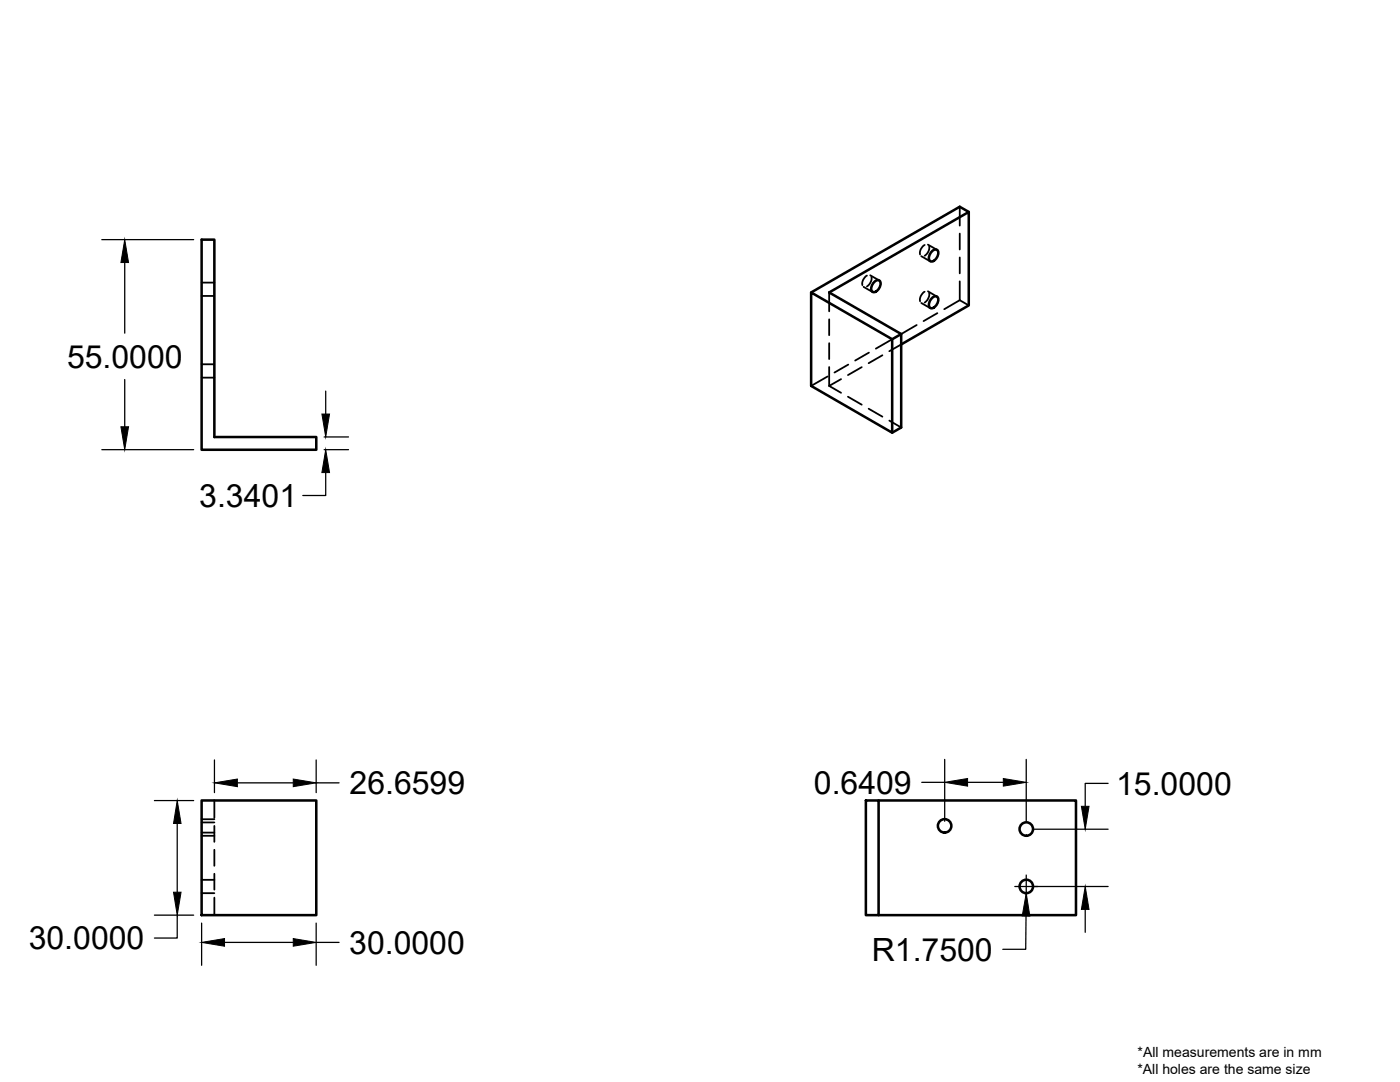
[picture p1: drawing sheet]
<svg xmlns="http://www.w3.org/2000/svg" width="279mm" height="216mm" viewBox="0 0 279 216" stroke-linecap="round" stroke-linejoin="round" font-family="sans-serif">
<!-- layer: MD_Hidden -->
<g fill="none" stroke="#000" stroke-width=".36">
<path d="M40.2 56.4h2.6M40.2 59.1h2.6M165.5 58.4v3.7M172.3 57.2l1.8 1.1M173 55a1.88 1.88 0 0 0-.9 1.9M173.7 54.9l1.8 1.1M173.9 55.2a1.9 1.9 0 0 1-.9 2M183.9 51.1l1.8 1.1M184.5 48.9a1.88 1.88 0 0 0-.9 1.9M184.5 58.2a1.88 1.88 0 0 0-.9 1.9M185.2 48.8l1.8 1M185.2 58.1l1.8 1.1"/>
<path d="M185.4 49.1a1.9 1.9 0 0 1-.9 1.9M185.4 58.5a1.93 1.93 0 0 1-.9 1.9M191.5 41.3v3.7M191.5 46.6v3.2M191.5 51.4v3.1M191.5 56.1v3.8M191.5 59.9l1.8 1M191.5 59.9l-3.1 1.8M40.2 72.7h2.6M40.2 75.4h2.6M165.2 75.1l-3.3 1.9M165.5 63.7v3.2"/>
<path d="M165.5 68.5v3.1M165.5 73.2v3.8M165.5 77l2.4 1.4M167.9 75.6l-2.4 1.4M169.2 79.2l2.8 1.6M169.3 72.7l-2.8 1.6M172 73.3l-2.8 1.5M173.4 70.4l-2.7 1.5M176.1 70.9l-2.7 1.6M178.1 67.7l-3.3 1.9M179.9 68.7l-2.4 1.4M182.9 64.9l-3 1.8"/>
<path d="M183.9 60.5l1.8 1M187.1 62.5l-2.8 1.6M173.4 81.6l2.7 1.5M177.5 83.9l2.4 1.4M42.8 159.7v3.5M40.2 164.1h2.6M40.2 166.8h2.6M40.2 163.5h2.6M40.2 166.1h2.6M40.2 175.6h2.6M40.2 178.2h2.6M42.8 164.8v3.2"/>
<path d="M42.8 169.6v3.2M42.8 174.3v3.2M42.8 179.1v3.5"/>
</g>
<!-- layer: MD_Visible -->
<g fill="none" stroke="#000" stroke-width=".51">
<path d="M40.2 47.8h2.6v39.4h20.3v2.5h-22.9zM161.9 58.4l16.2 9.3v18.6l-16.2-9.3zM174.5 56.2a.69 .69 0 0 1 1.2 0 1.61 1.61 0 0 1-1.6 2 1.48 1.48 0 0 1 .4-2zM186 50.1a.69 .69 0 0 1 1.2 0 1.61 1.61 0 0 1-1.5 2 1.48 1.48 0 0 1 .3-2zM186 59.5a.69 .69 0 0 1 1.2-.1 1.61 1.61 0 0 1-1.5 2.1 1.48 1.48 0 0 1 .3-2zM193.3 42.3l-1.8-1-29.6 17.1M178.1 67.7l1.8-1v18.6l-1.8 1M179.9 66.7l-14.4-8.3 27.8-16.1v18.6l-13.4 7.8M40.2 159.7h22.9v22.9h-22.9zM172.8 159.7h2.5v22.9h-2.5zM175.3 159.7h39.4v22.9h-39.4"/>
<circle cx="188.5" cy="164.8" r="1.34"/>
<circle cx="204.8" cy="176.9" r="1.34"/>
<circle cx="204.8" cy="165.4" r="1.34"/>
</g>
<!-- layer: 0 -->
<g fill="none" stroke="#000" stroke-width=".25">
<path d="M20.3 47.8h18.4M24.9 52.4v14.1M24.9 75.7v9.5M65 78v4.6M20.3 89.7h18.4M64.7 87.2h4.9M64.7 89.7h4.9M65 94.3v4.6h-4.6M30.8 159.7h7.9M42.8 151.6v6.6M47.4 156.2h11.1M63.1 151.6v6.6"/>
<path d="M63.1 156.2h4.6M184 156.1h4.5M188.5 151.5v12.4M193.1 156.1h7.1M204.8 151.5v12.4M221.1 156.3h-4.5v4.6M35.4 164.3v13.7M202.5 176.9h18.6M204.8 174.6v4.6M206.4 165.5h14.7M30.8 182.6h7.9M35.4 182.6v4.6h-4.6"/>
<path d="M40.2 184.2v8.4M44.8 188h13.7M63.1 184.2v8.4M63.1 188h4.6M204.8 182.8l-.1 6.6h-4.6M216.6 181.5v4.5"/>
</g>
<g fill="#000" stroke="#000" stroke-width=".2">
<path d="M24.9 47.8l.8 4.6h-1.6zM24.1 85.2h1.6l-.8 4.5zM64.2 82.6h1.6l-.8 4.6zM65 89.7l.8 4.6h-1.6zM42.8 156.2l4.6-.8v1.6zM58.5 155.4l4.6 .8-4.6 .8zM188.5 156.1l4.6-.8v1.6zM200.2 155.3l4.6 .8-4.6 .8zM35.4 159.7l.7 4.6h-1.5zM34.6 178h1.5l-.7 4.6zM215.8 160.9h1.5l-.7 4.6zM40.2 188l4.6-.7v1.5z"/>
<path d="M58.5 187.3l4.6 .7-4.6 .8zM204.8 178.2l.7 4.6h-1.5zM216.6 176.9l.7 4.6h-1.5z"/>
</g>
<g font-size="6.4">
<text x="13.4" y="73.4">55.0000</text>
<text x="39.8" y="101.1">3.3401</text>
<text x="69.8" y="158.5">26.6599</text>
<text x="162.4" y="158.3">0.6409</text>
<text x="222.8" y="158.6">15.0000</text>
<text x="5.7" y="189.4">30.0000</text>
<text x="69.7" y="190.3">30.0000</text>
<text x="174" y="191.7">R1.7500</text>
</g>
<g font-size="2.8">
<text x="227" y="214.4">*All holes are the same size</text>
<text x="227" y="210.8">*All measurements are in mm</text>
</g>
</svg>
